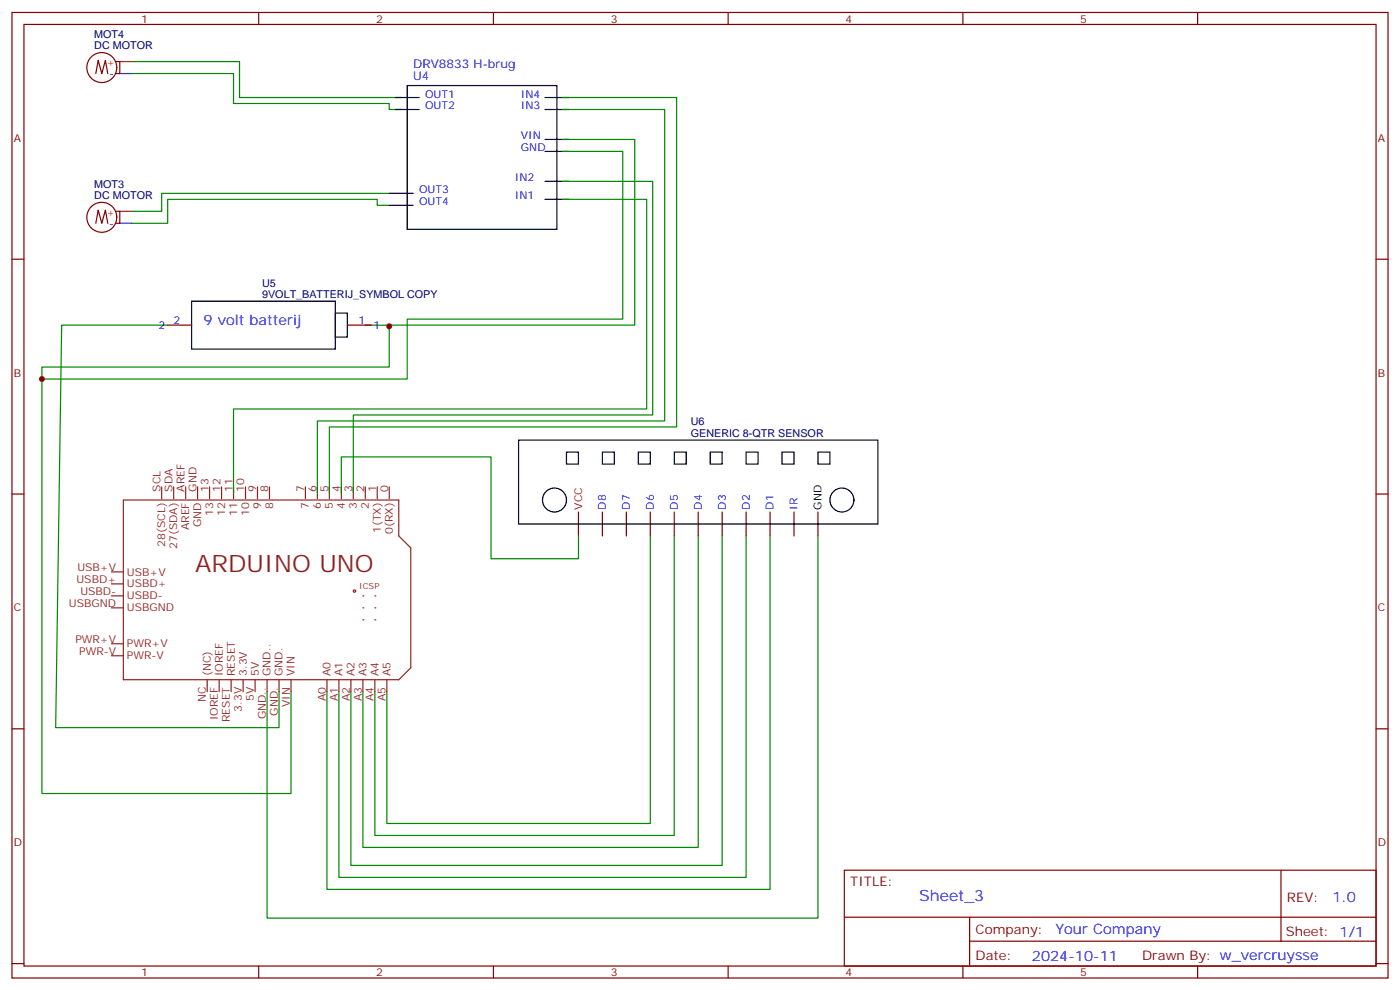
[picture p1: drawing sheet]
<svg xmlns="http://www.w3.org/2000/svg" width="412mm" height="292mm" viewBox="0 0 412 292" stroke-linecap="round" stroke-linejoin="round" font-family="sans-serif">
<g fill="none" stroke="#870000" stroke-width=".35">
<path d="M3.5 3.7h405.4v284.3h-405.4zM7.1 7.2h398.2v277.3h-398.2zM76.2 3.7v3.5M145.3 3.7v3.5M214.5 3.7v3.5M283.6 3.7v3.5M352.8 3.7v3.5M3.5 76.3h3.6M405.3 76.3h3.6M49.4 95.7h7M102.3 95.7h7.1M3.5 145.5h3.6"/>
<path d="M170.4 150.8v7M177.4 150.8v7M184.5 150.8v7M191.6 150.8v7M198.6 150.8v7M205.7 150.8v7M212.7 150.8v7M219.8 150.8v7M226.8 150.8v7M233.9 150.8v7M240.9 150.8v7M405.3 145.5h3.6"/>
<path d="M3.5 214.6h3.6M405.3 214.6h3.6M248.7 256.3h156.6v28.2h-156.6zM377.3 256.3v20.9M248.7 270.1h156.5M285.6 277.2h119.6M285.6 270.1v14.1M3.5 283.8h3.6M76.2 284.5v3.5M145.3 284.5v3.5M214.5 284.5v3.5M283.6 284.5v3.5"/>
<path d="M352.8 284.5v3.5M405.3 283.8h3.6"/>
</g>
<path d="M49.4 95.7h-31.2l-1.8 118.6h65.8v-10.6M107.6 95.7l7.1 .1v12.3h-102.4v125.6h73.4v-30M191.6 157.8v84.7h-77.7v-38.8M198.6 157.8v88.2h-88.2v-42.3M205.7 157.8v91.8h-98.8v-45.9M212.7 157.8v97h-109.3v-51.1M219.8 157.8v100.6h-120v-54.7M226.8 157.8v104.1h-130.5v-58.2M240.9 157.8v112.6h-162.2v-66.7" fill="none" stroke="#008700" stroke-width=".35"/>
<g fill="none" stroke="#000" stroke-width=".35">
<path d="M56.4 88.7h42.4v14.1h-42.4zM98.8 92.2h3.5v7.1h-3.5zM152.8 129.6h105.8v24.7h-105.8zM166.9 133.1h3.5v3.6h-3.5zM177.4 133.1h3.6v3.6h-3.6zM188 133.1h3.6v3.6h-3.6zM198.6 133.1h3.5v3.6h-3.5zM209.2 133.1h3.5v3.6h-3.5zM219.8 133.1h3.5v3.6h-3.5zM230.4 133.1h3.5v3.6h-3.5zM240.9 133.1h3.6v3.6h-3.6z"/>
<circle cx="163.3" cy="147.2" r="3.5"/>
<circle cx="248" cy="147.2" r="3.5"/>
</g>
<g fill="none" stroke="#8c2424" stroke-width=".35">
<path d="M47.6 143.4v3.5M51.2 143.4v3.5M54.7 143.4v3.5M58.2 143.4v3.5M61.7 143.4v3.5M65.3 143.4v3.5M68.8 143.4v3.5M72.3 143.4v3.5M75.8 143.4v3.5M79.4 143.4v3.5M90 143.4v3.5M93.5 143.4v3.5"/>
<path d="M97 143.4v3.5M100.5 143.4v3.5M104.1 143.4v3.5M107.6 143.4v3.5M111.1 143.4v3.5M114.7 143.4v3.5M32.8 179h3.5M32.8 175.5h3.5M32.8 171.9h3.5M32.8 168.4h3.5M32.8 193.1h3.5M32.8 189.6h3.5"/>
<path d="M61 200.2v3.5M64.6 200.2v3.5M68.1 200.2v3.5M71.6 200.2v3.5M75.1 200.2v3.5M78.7 200.2v3.5M82.2 200.2v3.5M85.7 200.2v3.5M96.3 200.2v3.5M99.8 200.2v3.5M103.4 200.2v3.5M106.9 200.2v3.5"/>
<path d="M110.4 200.2v3.5M113.9 200.2v3.5"/>
</g>
<g fill="#8c2424">
<circle cx="110.4" cy="175.5" r=".18"/>
<circle cx="110.4" cy="179" r=".18"/>
<circle cx="110.4" cy="182.5" r=".18"/>
<circle cx="106.9" cy="182.5" r=".18"/>
<circle cx="106.9" cy="179" r=".18"/>
<circle cx="106.9" cy="175.5" r=".18"/>
</g>
<g fill="none" stroke="#8c2424" stroke-width=".35">
<path d="M36.3 147.2h81.2v10.6l3.5 3.6v35.2l-3.5 3.6h-81.2z"/>
<circle cx="104.4" cy="174.1" r=".35"/>
</g>
<path d="M38.8 18.1h31.8v10.6h47.6M38.8 21.7h30v8.8h45.9v1.7h3.5M165.8 28.7h33.5v97h-102.3v19.4M165.8 32.2h30v91.8h-102.3v21.1M114.7 56.9h-67.1v5.3h-8.8M165.8 41.1h21.2v54.6h-72.7l.4 .4M165.8 44.6h17.6v49.4h-63.5v17.6h-107.6M165.8 53.4h26.5v68.8h-88.2v22.9M165.8 58.7h24.7v61.7h-121.7v24.7M114.7 60.5h-3.6v-1.8h-61.7v7.1h-10.6M100.5 145.1v-10.6h44.1v30h25.8v-6.7" fill="none" stroke="#008700" stroke-width=".35"/>
<path d="M116.4 28.7h7.1M116.4 32.2h7.1M119.9 25.2h44.1v42.3h-44.1zM160.5 28.7h7.1M160.5 32.2h7.1M114.7 56.9h7M160.5 58.7h7.1M160.5 53.4h7.1M160.5 44.6h7.1M160.5 41.1h7.1M114.7 60.5h7" fill="none" stroke="#000" stroke-width=".35"/>
<path d="M35.3 21.7h3.5M35.3 65.8h3.5" fill="none" stroke="#00f" stroke-width=".35"/>
<path d="M35.3 18.1h3.5M35.3 62.2h3.5" fill="none" stroke="#f00" stroke-width=".35"/>
<g fill="none" stroke="#870000" stroke-width=".35">
<path d="M34.2 18.1h1.1v3.6h-1.1M28.2 21.7l.7-3.9 1.1 3.9 1-3.9 .7 3.9M28.2 65.8l.7-3.9 1.1 3.9 1-3.9 .7 3.9M34.2 62.2h1.1v3.6h-1.1"/>
<circle cx="30" cy="19.9" r="4.4"/>
<circle cx="30" cy="64" r="4.4"/>
</g>
<g fill="#c00">
<circle cx="114.7" cy="96.1" r=".88"/>
<circle cx="12.3" cy="111.6" r=".88"/>
</g>
<text font-size="7.1" fill="#8d2323" x="57.5" y="168.4">ARDUINO UNO</text>
<text font-size="4.6" fill="#00f" x="270.8" y="265.3">Sheet_3</text>
<g font-size="4.2" fill="#00f">
<text x="60" y="95.7">9 volt batterij</text>
<text x="392.5" y="265.5">1.0</text>
<text x="310.9" y="275.1">Your Company</text>
<text x="304" y="282.9">2024-10-11</text>
</g>
<g font-size="3.9" fill="#800">
<text x="250.5" y="260.8">TITLE:</text>
<text x="379.1" y="265.5">REV:</text>
<text x="287.4" y="275">Company:</text>
<text x="378.7" y="275.7">Sheet: 1/1</text>
<text x="287.4" y="282.7">Date:</text>
<text x="336.4" y="282.8">Drawn By: w_vercruysse</text>
</g>
<g font-size="3.5" fill="#00f">
<text x="121.7" y="23.4">U4</text>
<text x="121.7" y="19.9">DRV8833 H-brug</text>
</g>
<g font-size="3.2" fill="#000080">
<text x="27.8" y="11.2">MOT4</text>
<text x="27.8" y="14.4">DC MOTOR</text>
<text x="27.8" y="58.5">DC MOTOR</text>
<text x="27.8" y="55.3">MOT3</text>
<text x="77.2" y="87.6">9VOLT_BATTERIJ_SYMBOL COPY</text>
<text x="77.2" y="84.4">U5</text>
<text x="203.5" y="125.3">U6</text>
<text x="203.5" y="128.6">GENERIC 8-QTR SENSOR</text>
</g>
<g font-size="3.2" fill="#800">
<text x="41.6" y="6.7">1</text>
<text x="110.8" y="6.7">2</text>
<text x="179.9" y="6.7">3</text>
<text x="249.1" y="6.7">4</text>
<text x="318.2" y="6.7">5</text>
<text x="4.1" y="41.8">A</text>
<text x="405.9" y="41.8">A</text>
<text x="4.1" y="110.9">B</text>
<text x="405.9" y="110.9">B</text>
<text x="4.1" y="180.1">C</text>
<text x="405.9" y="180.1">C</text>
<text x="4.1" y="249.2">D</text>
<text x="405.9" y="249.2">D</text>
<text x="41.6" y="287.5">1</text>
<text x="110.8" y="287.5">2</text>
<text x="179.9" y="287.5">3</text>
<text x="249.1" y="287.5">4</text>
<text x="318.2" y="287.5">5</text>
</g>
<g font-size="3.2" fill="#f00">
<text x="31.4" y="19.5">+</text>
<text x="31.4" y="63.6">+</text>
</g>
<g font-size="3.2" fill="#00f">
<text x="32.2" y="22.7">-</text>
<text x="125.2" y="28.7">OUT1</text>
<text x="153.5" y="28.7">IN4</text>
<text x="125.2" y="32.2">OUT2</text>
<text x="153.5" y="32.2">IN3</text>
<text x="153.5" y="41.1">VIN</text>
<text x="153.5" y="44.6">GND</text>
<text x="151.7" y="53.4">IN2</text>
<text x="123.5" y="56.9">OUT3</text>
<text x="151.7" y="58.7">IN1</text>
<text x="123.5" y="60.5">OUT4</text>
<text x="32.2" y="66.8">-</text>
<text x="51.2" y="95.4">2</text>
<text x="105.6" y="95.4">1</text>
<text x="46.7" y="96.8">2</text>
<text x="110.1" y="96.8">1</text>
<text x="178.5" y="150.1" transform="rotate(-90 178.5 150.1)">D8</text>
<text x="185.6" y="150.1" transform="rotate(-90 185.6 150.1)">D7</text>
<text x="192.6" y="150.1" transform="rotate(-90 192.6 150.1)">D6</text>
<text x="199.7" y="150.1" transform="rotate(-90 199.7 150.1)">D5</text>
<text x="206.7" y="150.1" transform="rotate(-90 206.7 150.1)">D4</text>
<text x="213.8" y="150.1" transform="rotate(-90 213.8 150.1)">D3</text>
<text x="220.8" y="150.1" transform="rotate(-90 220.8 150.1)">D2</text>
<text x="227.9" y="150.1" transform="rotate(-90 227.9 150.1)">D1</text>
<text x="234.9" y="150.1" transform="rotate(-90 234.9 150.1)">IR</text>
</g>
<g font-size="3.2" fill="#8d2323">
<text x="47.3" y="144.8" transform="rotate(-90 47.3 144.8)">SCL</text>
<text x="50.8" y="144.8" transform="rotate(-90 50.8 144.8)">SDA</text>
<text x="54.3" y="144.8" transform="rotate(-90 54.3 144.8)">AREF</text>
<text x="57.9" y="144.8" transform="rotate(-90 57.9 144.8)">GND</text>
<text x="61.4" y="144.8" transform="rotate(-90 61.4 144.8)">13</text>
<text x="64.9" y="144.8" transform="rotate(-90 64.9 144.8)">12</text>
<text x="68.4" y="144.8" transform="rotate(-90 68.4 144.8)">11</text>
<text x="72" y="144.8" transform="rotate(-90 72 144.8)">10</text>
<text x="75.5" y="144.8" transform="rotate(-90 75.5 144.8)">9</text>
<text x="76.9" y="150" transform="rotate(-90 76.9 150)">9</text>
<text x="79" y="144.8" transform="rotate(-90 79 144.8)">8</text>
<text x="80.4" y="150" transform="rotate(-90 80.4 150)">8</text>
<text x="89.6" y="144.8" transform="rotate(-90 89.6 144.8)">7</text>
<text x="91" y="150" transform="rotate(-90 91 150)">7</text>
<text x="93.1" y="144.8" transform="rotate(-90 93.1 144.8)">6</text>
<text x="94.5" y="150" transform="rotate(-90 94.5 150)">6</text>
<text x="96.7" y="144.8" transform="rotate(-90 96.7 144.8)">5</text>
<text x="98.1" y="150" transform="rotate(-90 98.1 150)">5</text>
<text x="100.2" y="144.8" transform="rotate(-90 100.2 144.8)">4</text>
<text x="101.6" y="150" transform="rotate(-90 101.6 150)">4</text>
<text x="103.7" y="144.8" transform="rotate(-90 103.7 144.8)">3</text>
<text x="105.1" y="150" transform="rotate(-90 105.1 150)">3</text>
<text x="107.2" y="144.8" transform="rotate(-90 107.2 144.8)">2</text>
<text x="108.7" y="150" transform="rotate(-90 108.7 150)">2</text>
<text x="110.8" y="144.8" transform="rotate(-90 110.8 144.8)">1</text>
<text x="114.3" y="144.8" transform="rotate(-90 114.3 144.8)">0</text>
<text x="59.3" y="155.2" transform="rotate(-90 59.3 155.2)">GND</text>
<text x="62.8" y="152" transform="rotate(-90 62.8 152)">13</text>
<text x="66.3" y="152" transform="rotate(-90 66.3 152)">12</text>
<text x="69.8" y="152" transform="rotate(-90 69.8 152)">11</text>
<text x="73.4" y="152" transform="rotate(-90 73.4 152)">10</text>
<text x="48.7" y="161" transform="rotate(-90 48.7 161)">28(SCL)</text>
<text x="52.2" y="161.7" transform="rotate(-90 52.2 161.7)">27(SDA)</text>
<text x="55.7" y="156.2" transform="rotate(-90 55.7 156.2)">AREF</text>
<text x="112.2" y="157" transform="rotate(-90 112.2 157)">1(TX)</text>
<text x="115.7" y="157.2" transform="rotate(-90 115.7 157.2)">0(RX)</text>
<text x="22.5" y="171.6">USBD+</text>
<text x="22.8" y="168.1">USB+V</text>
<text x="37.4" y="173">USBD+</text>
<text x="37.4" y="169.5">USB+V</text>
<text x="20.3" y="178.6">USBGND</text>
<text x="23.7" y="175.1">USBD-</text>
<text x="37.4" y="176.5">USBD-</text>
<text x="37.4" y="180.1">USBGND</text>
<text x="22.2" y="189.2">PWR+V</text>
<text x="37.4" y="190.6">PWR+V</text>
<text x="23.4" y="192.8">PWR-V</text>
<text x="37.4" y="194.2">PWR-V</text>
<text x="62.1" y="199.1" transform="rotate(-90 62.1 199.1)">(NC)</text>
<text x="65.6" y="199.1" transform="rotate(-90 65.6 199.1)">IOREF</text>
<text x="69.1" y="199.1" transform="rotate(-90 69.1 199.1)">RESET</text>
<text x="72.7" y="199.1" transform="rotate(-90 72.7 199.1)">3.3V</text>
<text x="76.2" y="199.1" transform="rotate(-90 76.2 199.1)">5V</text>
<text x="79.7" y="199.1" transform="rotate(-90 79.7 199.1)">GND..</text>
<text x="83.3" y="199.1" transform="rotate(-90 83.3 199.1)">GND.</text>
<text x="86.8" y="199.1" transform="rotate(-90 86.8 199.1)">VIN</text>
<text x="97.4" y="199.1" transform="rotate(-90 97.4 199.1)">A0</text>
<text x="100.9" y="199.1" transform="rotate(-90 100.9 199.1)">A1</text>
<text x="104.4" y="199.1" transform="rotate(-90 104.4 199.1)">A2</text>
<text x="107.9" y="199.1" transform="rotate(-90 107.9 199.1)">A3</text>
<text x="111.5" y="199.1" transform="rotate(-90 111.5 199.1)">A4</text>
<text x="115" y="199.1" transform="rotate(-90 115 199.1)">A5</text>
<text x="60.7" y="206.9" transform="rotate(-90 60.7 206.9)">NC</text>
<text x="71.3" y="209.6" transform="rotate(-90 71.3 209.6)">3.3V</text>
<text x="74.8" y="206.5" transform="rotate(-90 74.8 206.5)">5V</text>
<text x="85.4" y="208.2" transform="rotate(-90 85.4 208.2)">VIN</text>
<text x="96" y="206.5" transform="rotate(-90 96 206.5)">A0</text>
<text x="99.5" y="206.5" transform="rotate(-90 99.5 206.5)">A1</text>
<text x="103" y="206.5" transform="rotate(-90 103 206.5)">A2</text>
<text x="106.5" y="206.5" transform="rotate(-90 106.5 206.5)">A3</text>
<text x="110.1" y="206.5" transform="rotate(-90 110.1 206.5)">A4</text>
<text x="113.6" y="206.5" transform="rotate(-90 113.6 206.5)">A5</text>
<text x="64.2" y="212.1" transform="rotate(-90 64.2 212.1)">IOREF</text>
<text x="67.7" y="212.6" transform="rotate(-90 67.7 212.6)">RESET</text>
<text x="78.3" y="211.9" transform="rotate(-90 78.3 211.9)">GND..</text>
<text x="81.8" y="210.7" transform="rotate(-90 81.8 210.7)">GND.</text>
</g>
<text font-size="3.2" fill="#c00" x="171.4" y="150.1" transform="rotate(-90 171.4 150.1)">VCC</text>
<text font-size="3.2" x="242" y="150.1" transform="rotate(-90 242 150.1)">GND</text>
<text font-size="2.5" fill="#8d2323" x="105.8" y="173.4">ICSP</text>
</svg>
